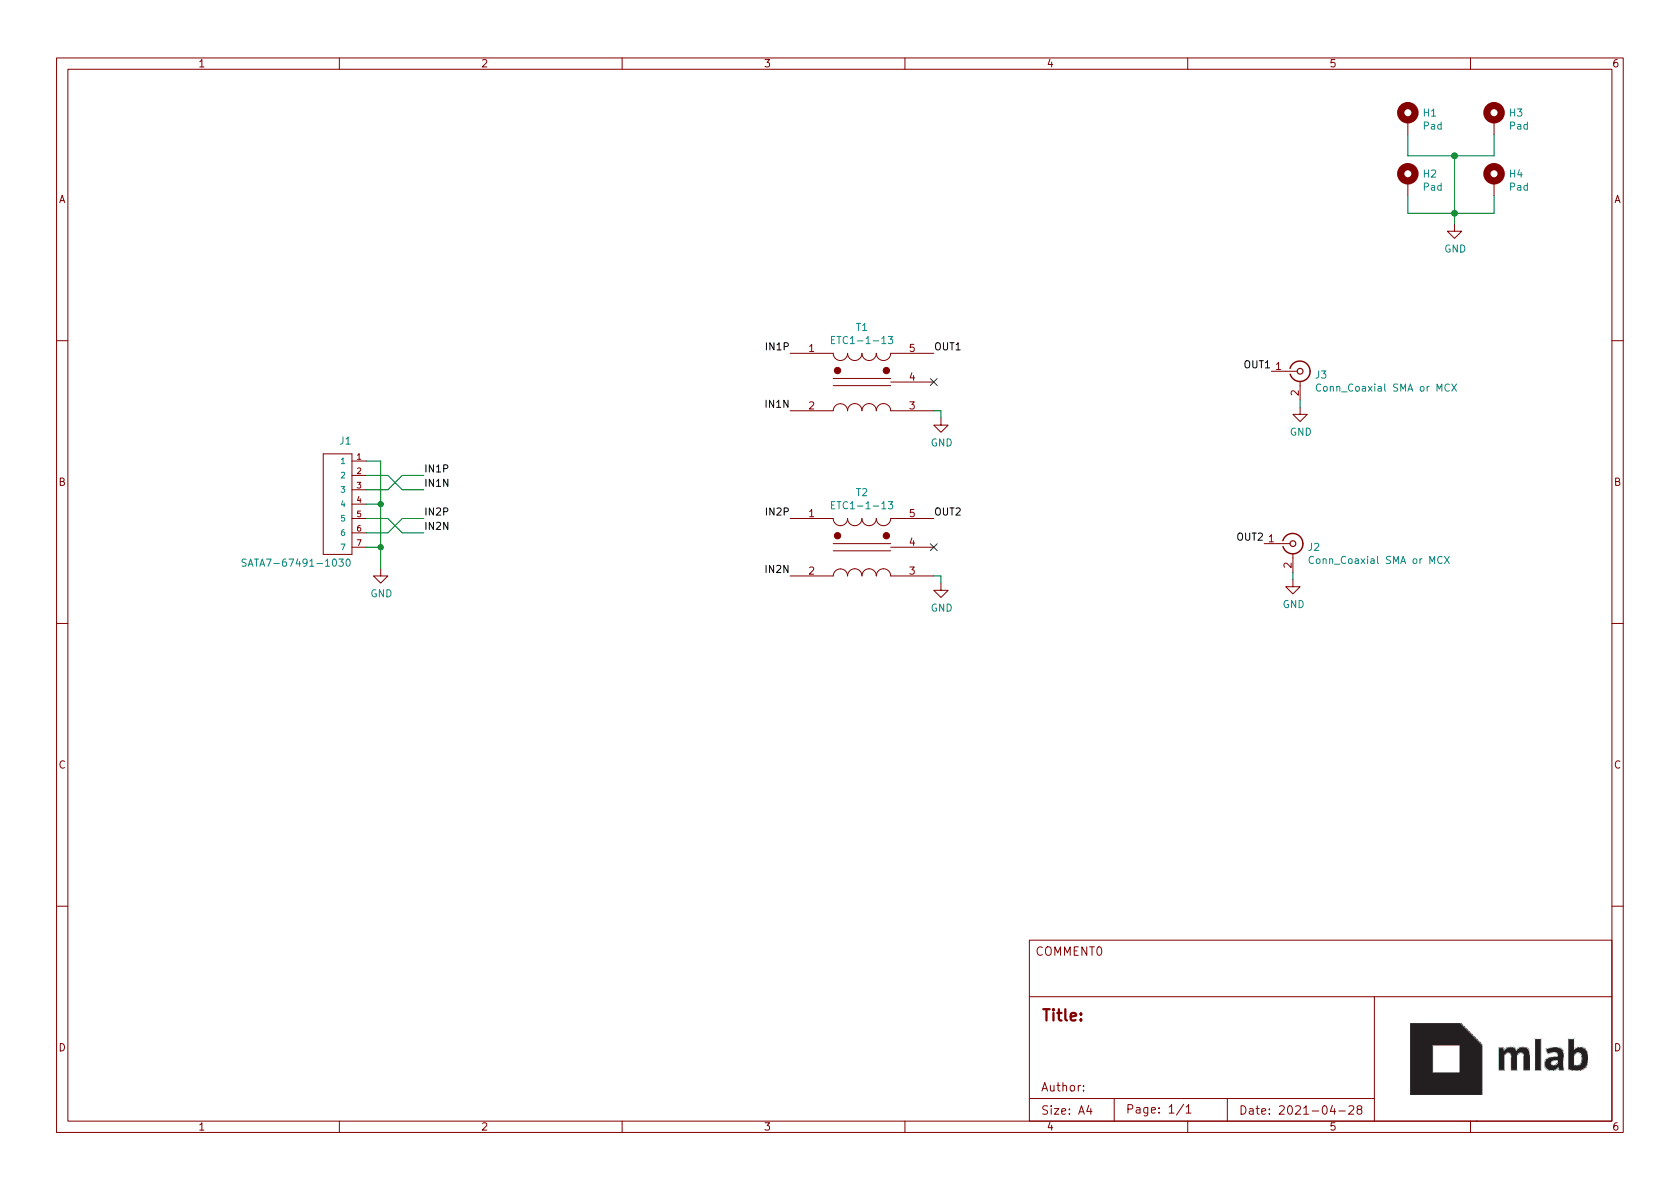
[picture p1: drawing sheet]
(kicad_sch (version 20210406) (generator eeschema)

 (paper "A4")

 (title_block
  (date "2021-04-28"))

 (lib_symbols
  (symbol "Connector:Conn_Coaxial" (pin_names (offset 1.016) hide) (in_bom yes) (on_board yes)
   (property "Reference" "J" (id 0) (at 0.254 3.048 0) (effects (font (size 1.27 1.27))))
   (property "Value" "Conn_Coaxial" (id 1) (at 2.921 0 90) (effects (font (size 1.27 1.27))))
   (property "Footprint" "" (id 2) (at 0 0 0) (effects (font (size 1.27 1.27)) hide))
   (property "Datasheet" " ~" (id 3) (at 0 0 0) (effects (font (size 1.27 1.27)) hide))
   (symbol "Conn_Coaxial_0_1"
    (arc (start -1.778 0.508) (end 1.778 0) (radius (at -0.0508 0) (length 1.8034) (angles 163.6 0)) (stroke (width 0.254)) (fill (type none)))
    (arc (start 1.778 0) (end -1.778 -0.508) (radius (at -0.0254 0) (length 1.8034) (angles 0 -163.8)) (stroke (width 0.254)) (fill (type none)))
    (circle (center 0 0) (radius 0.508) (stroke (width 0.2032)) (fill (type none)))
    (polyline (pts (xy -2.54 0) (xy -0.508 0)) (stroke (width 0)) (fill (type none)))
    (polyline (pts (xy 0 -2.54) (xy 0 -1.778)) (stroke (width 0)) (fill (type none))))
   (symbol "Conn_Coaxial_1_1"
    (pin passive line (at -5.08 0 0) (length 2.54) (name "In" (effects (font (size 1.27 1.27)))) (number "1" (effects (font (size 1.27 1.27)))))
    (pin passive line (at 0 -5.08 90) (length 2.54) (name "Ext" (effects (font (size 1.27 1.27)))) (number "2" (effects (font (size 1.27 1.27)))))))
  (symbol "FMC2DIFF-rescue:SATA7-67491-1030-konektory" (pin_names (offset 1.016)) (in_bom yes) (on_board yes)
   (property "Reference" "J" (id 0) (at -2.54 10.16 0) (effects (font (size 1.27 1.27)) (justify left bottom)))
   (property "Value" "SATA7-67491-1030-konektory" (id 1) (at -2.54 -11.43 0) (effects (font (size 1.27 1.27)) (justify left bottom)))
   (property "Footprint" "MOLEX_67491-1030" (id 2) (at 0 3.81 0) (effects (font (size 1.27 1.27)) hide))
   (property "Datasheet" "" (id 3) (at 0 0 0) (effects (font (size 1.524 1.524))))
   (symbol "SATA7-67491-1030-konektory_1_0"
    (polyline (pts (xy -2.54 -8.89) (xy 2.54 -8.89)) (stroke (width 0)) (fill (type none)))
    (polyline (pts (xy -2.54 8.89) (xy -2.54 -8.89)) (stroke (width 0)) (fill (type none)))
    (polyline (pts (xy 2.54 -8.89) (xy 2.54 8.89)) (stroke (width 0)) (fill (type none)))
    (polyline (pts (xy 2.54 8.89) (xy -2.54 8.89)) (stroke (width 0)) (fill (type none))))
   (symbol "SATA7-67491-1030-konektory_1_1"
    (pin passive line (at -5.08 7.62 0) (length 2.54) (name "1" (effects (font (size 1.016 1.016)))) (number "1" (effects (font (size 1.016 1.016)))))
    (pin passive line (at -5.08 5.08 0) (length 2.54) (name "2" (effects (font (size 1.016 1.016)))) (number "2" (effects (font (size 1.016 1.016)))))
    (pin passive line (at -5.08 2.54 0) (length 2.54) (name "3" (effects (font (size 1.016 1.016)))) (number "3" (effects (font (size 1.016 1.016)))))
    (pin passive line (at -5.08 0 0) (length 2.54) (name "4" (effects (font (size 1.016 1.016)))) (number "4" (effects (font (size 1.016 1.016)))))
    (pin passive line (at -5.08 -2.54 0) (length 2.54) (name "5" (effects (font (size 1.016 1.016)))) (number "5" (effects (font (size 1.016 1.016)))))
    (pin passive line (at -5.08 -5.08 0) (length 2.54) (name "6" (effects (font (size 1.016 1.016)))) (number "6" (effects (font (size 1.016 1.016)))))
    (pin passive line (at -5.08 -7.62 0) (length 2.54) (name "7" (effects (font (size 1.016 1.016)))) (number "7" (effects (font (size 1.016 1.016)))))
    (pin passive line (at -5.08 0 0) (length 2.54) hide (name "4" (effects (font (size 1.016 1.016)))) (number "8" (effects (font (size 1.016 1.016)))))
    (pin passive line (at -5.08 -7.62 0) (length 2.54) hide (name "7" (effects (font (size 1.016 1.016)))) (number "9" (effects (font (size 1.016 1.016)))))))
  (symbol "Mechanical:MountingHole_Pad" (pin_numbers hide) (pin_names (offset 1.016) hide) (in_bom yes) (on_board yes)
   (property "Reference" "H" (id 0) (at 0 6.35 0) (effects (font (size 1.27 1.27))))
   (property "Value" "MountingHole_Pad" (id 1) (at 0 4.445 0) (effects (font (size 1.27 1.27))))
   (property "Footprint" "" (id 2) (at 0 0 0) (effects (font (size 1.27 1.27)) hide))
   (property "Datasheet" "~" (id 3) (at 0 0 0) (effects (font (size 1.27 1.27)) hide))
   (symbol "MountingHole_Pad_0_1"
    (circle (center 0 1.27) (radius 1.27) (stroke (width 1.27)) (fill (type none))))
   (symbol "MountingHole_Pad_1_1"
    (pin input line (at 0 -2.54 90) (length 2.54) (name "1" (effects (font (size 1.27 1.27)))) (number "1" (effects (font (size 1.27 1.27)))))))
  (symbol "QFHBAL01-rescue:ETC1-1-13-riske-symbols" (pin_names (offset 1.016) hide) (in_bom yes) (on_board yes)
   (property "Reference" "T" (id 0) (at 1.27 7.62 0) (effects (font (size 1.27 1.27))))
   (property "Value" "ETC1-1-13-riske-symbols" (id 1) (at 2.54 -7.62 0) (effects (font (size 1.27 1.27))))
   (property "Footprint" "" (id 2) (at 2.54 0 90) (effects (font (size 1.27 1.27)) hide))
   (property "Datasheet" "" (id 3) (at 2.54 0 90) (effects (font (size 1.27 1.27)) hide))
   (symbol "ETC1-1-13-riske-symbols_0_1"
    (arc (start 0 -5.1054) (end -1.27 -3.8608) (radius (at -1.27 -5.1054) (length 1.27) (angles 1 90.1)) (stroke (width 0)) (fill (type none)))
    (arc (start -2.5146 -5.1054) (end -1.27 -3.8608) (radius (at -1.27 -5.1054) (length 1.27) (angles 178.8 90.1)) (stroke (width 0)) (fill (type none)))
    (arc (start -1.27 3.81) (end -2.5146 5.08) (radius (at -1.27 5.08) (length 1.27) (angles -90.1 -179.9)) (stroke (width 0)) (fill (type none)))
    (arc (start 0 5.08) (end -1.27 3.81) (radius (at -1.27 5.08) (length 1.27) (angles -0.1 -89.9)) (stroke (width 0)) (fill (type none)))
    (arc (start 1.27 -3.8354) (end 0.0254 -5.08) (radius (at 1.27 -5.08) (length 1.27) (angles 89.9 -179.9)) (stroke (width 0)) (fill (type none)))
    (arc (start 2.54 -5.08) (end 1.27 -3.8354) (radius (at 1.27 -5.08) (length 1.27) (angles -0.1 90.1)) (stroke (width 0)) (fill (type none)))
    (arc (start 1.27 3.81) (end 0.0254 5.08) (radius (at 1.27 5.08) (length 1.27) (angles -90.1 -179.9)) (stroke (width 0)) (fill (type none)))
    (arc (start 2.54 5.08) (end 1.27 3.81) (radius (at 1.27 5.08) (length 1.27) (angles -0.1 -89.9)) (stroke (width 0)) (fill (type none)))
    (arc (start 3.81 -3.8354) (end 2.5654 -5.08) (radius (at 3.81 -5.08) (length 1.27) (angles 89.9 -179.9)) (stroke (width 0)) (fill (type none)))
    (arc (start 5.08 -5.08) (end 3.81 -3.8354) (radius (at 3.81 -5.08) (length 1.27) (angles -0.1 90.1)) (stroke (width 0)) (fill (type none)))
    (arc (start 3.81 3.81) (end 2.5654 5.08) (radius (at 3.81 5.08) (length 1.27) (angles -90.1 -179.9)) (stroke (width 0)) (fill (type none)))
    (arc (start 5.08 5.08) (end 3.81 3.81) (radius (at 3.81 5.08) (length 1.27) (angles -0.1 -89.9)) (stroke (width 0)) (fill (type none)))
    (arc (start 6.35 -3.8354) (end 5.1054 -5.08) (radius (at 6.35 -5.08) (length 1.27) (angles 89.9 -179.9)) (stroke (width 0)) (fill (type none)))
    (arc (start 7.62 -5.08) (end 6.35 -3.8354) (radius (at 6.35 -5.08) (length 1.27) (angles -0.1 90.1)) (stroke (width 0)) (fill (type none)))
    (arc (start 6.35 3.81) (end 5.1054 5.08) (radius (at 6.35 5.08) (length 1.27) (angles -90.1 -179.9)) (stroke (width 0)) (fill (type none)))
    (arc (start 7.62 5.08) (end 6.35 3.81) (radius (at 6.35 5.08) (length 1.27) (angles -0.1 -89.9)) (stroke (width 0)) (fill (type none)))
    (circle (center -1.778 2.032) (radius 0.5588) (stroke (width 0)) (fill (type outline)))
    (circle (center 6.858 2.032) (radius 0.5588) (stroke (width 0)) (fill (type outline)))
    (polyline (pts (xy -2.54 -0.635) (xy 7.62 -0.635)) (stroke (width 0)) (fill (type none)))
    (polyline (pts (xy 7.62 0.635) (xy -2.54 0.635)) (stroke (width 0)) (fill (type none))))
   (symbol "ETC1-1-13-riske-symbols_1_1"
    (pin passive line (at -10.16 5.08 0) (length 7.62) (name "AA" (effects (font (size 1.27 1.27)))) (number "1" (effects (font (size 1.27 1.27)))))
    (pin passive line (at -10.16 -5.08 0) (length 7.62) (name "AB" (effects (font (size 1.27 1.27)))) (number "2" (effects (font (size 1.27 1.27)))))
    (pin passive line (at 15.24 -5.08 180) (length 7.62) (name "SA" (effects (font (size 1.27 1.27)))) (number "3" (effects (font (size 1.27 1.27)))))
    (pin passive line (at 15.24 0 180) (length 7.62) (name "SC" (effects (font (size 1.27 1.27)))) (number "4" (effects (font (size 1.27 1.27)))))
    (pin passive line (at 15.24 5.08 180) (length 7.62) (name "SB" (effects (font (size 1.27 1.27)))) (number "5" (effects (font (size 1.27 1.27)))))))
  (symbol "power:GND" (power) (pin_names (offset 0)) (in_bom yes) (on_board yes)
   (property "Reference" "#PWR" (id 0) (at 0 -6.35 0) (effects (font (size 1.27 1.27)) hide))
   (property "Value" "GND" (id 1) (at 0 -3.81 0) (effects (font (size 1.27 1.27))))
   (property "Footprint" "" (id 2) (at 0 0 0) (effects (font (size 1.27 1.27)) hide))
   (property "Datasheet" "" (id 3) (at 0 0 0) (effects (font (size 1.27 1.27)) hide))
   (symbol "GND_0_1"
    (polyline (pts (xy 0 0) (xy 0 -1.27) (xy 1.27 -1.27) (xy 0 -2.54) (xy -1.27 -1.27) (xy 0 -1.27)) (stroke (width 0)) (fill (type none))))
   (symbol "GND_1_1"
    (pin power_in line (at 0 0 270) (length 0) hide (name "GND" (effects (font (size 1.27 1.27)))) (number "1" (effects (font (size 1.27 1.27))))))))

 (junction (at 67.31 88.9) (diameter 0.9144) (color 0 0 0 0))
 (junction (at 67.31 96.52) (diameter 0.9144) (color 0 0 0 0))
 (junction (at 257.175 27.305) (diameter 1.016) (color 0 0 0 0))
 (junction (at 257.175 37.465) (diameter 1.016) (color 0 0 0 0))

 (no_connect (at 165.1 67.31))
 (no_connect (at 165.1 96.52))

 (wire (pts (xy 64.77 81.28) (xy 67.31 81.28)) (stroke (width 0) (type solid) (color 0 0 0 0)))
 (wire (pts (xy 64.77 83.82) (xy 68.58 83.82)) (stroke (width 0) (type solid) (color 0 0 0 0)))
 (wire (pts (xy 64.77 86.36) (xy 68.58 86.36)) (stroke (width 0) (type solid) (color 0 0 0 0)))
 (wire (pts (xy 64.77 88.9) (xy 67.31 88.9)) (stroke (width 0) (type solid) (color 0 0 0 0)))
 (wire (pts (xy 64.77 96.52) (xy 67.31 96.52)) (stroke (width 0) (type solid) (color 0 0 0 0)))
 (wire (pts (xy 67.31 81.28) (xy 67.31 88.9)) (stroke (width 0) (type solid) (color 0 0 0 0)))
 (wire (pts (xy 67.31 88.9) (xy 67.31 96.52)) (stroke (width 0) (type solid) (color 0 0 0 0)))
 (wire (pts (xy 67.31 96.52) (xy 67.31 100.33)) (stroke (width 0) (type solid) (color 0 0 0 0)))
 (wire (pts (xy 68.58 83.82) (xy 71.12 86.36)) (stroke (width 0) (type solid) (color 0 0 0 0)))
 (wire (pts (xy 68.58 86.36) (xy 71.12 83.82)) (stroke (width 0) (type solid) (color 0 0 0 0)))
 (wire (pts (xy 68.58 91.44) (xy 64.77 91.44)) (stroke (width 0) (type solid) (color 0 0 0 0)))
 (wire (pts (xy 68.58 93.98) (xy 64.77 93.98)) (stroke (width 0) (type solid) (color 0 0 0 0)))
 (wire (pts (xy 71.12 91.44) (xy 68.58 93.98)) (stroke (width 0) (type solid) (color 0 0 0 0)))
 (wire (pts (xy 71.12 93.98) (xy 68.58 91.44)) (stroke (width 0) (type solid) (color 0 0 0 0)))
 (wire (pts (xy 74.93 83.82) (xy 71.12 83.82)) (stroke (width 0) (type solid) (color 0 0 0 0)))
 (wire (pts (xy 74.93 86.36) (xy 71.12 86.36)) (stroke (width 0) (type solid) (color 0 0 0 0)))
 (wire (pts (xy 74.93 91.44) (xy 71.12 91.44)) (stroke (width 0) (type solid) (color 0 0 0 0)))
 (wire (pts (xy 74.93 93.98) (xy 71.12 93.98)) (stroke (width 0) (type solid) (color 0 0 0 0)))
 (wire (pts (xy 165.1 72.39) (xy 166.37 72.39)) (stroke (width 0) (type solid) (color 0 0 0 0)))
 (wire (pts (xy 165.1 101.6) (xy 166.37 101.6)) (stroke (width 0) (type solid) (color 0 0 0 0)))
 (wire (pts (xy 166.37 72.39) (xy 166.37 73.66)) (stroke (width 0) (type solid) (color 0 0 0 0)))
 (wire (pts (xy 166.37 101.6) (xy 166.37 102.87)) (stroke (width 0) (type solid) (color 0 0 0 0)))
 (wire (pts (xy 228.6 100.965) (xy 228.6 102.235)) (stroke (width 0) (type solid) (color 0 0 0 0)))
 (wire (pts (xy 229.87 70.485) (xy 229.87 71.755)) (stroke (width 0) (type solid) (color 0 0 0 0)))
 (wire (pts (xy 248.92 27.305) (xy 248.92 23.495)) (stroke (width 0) (type solid) (color 0 0 0 0)))
 (wire (pts (xy 248.92 27.305) (xy 257.175 27.305)) (stroke (width 0) (type solid) (color 0 0 0 0)))
 (wire (pts (xy 248.92 37.465) (xy 248.92 34.29)) (stroke (width 0) (type solid) (color 0 0 0 0)))
 (wire (pts (xy 248.92 37.465) (xy 257.175 37.465)) (stroke (width 0) (type solid) (color 0 0 0 0)))
 (wire (pts (xy 257.175 27.305) (xy 257.175 37.465)) (stroke (width 0) (type solid) (color 0 0 0 0)))
 (wire (pts (xy 257.175 27.305) (xy 264.16 27.305)) (stroke (width 0) (type solid) (color 0 0 0 0)))
 (wire (pts (xy 257.175 37.465) (xy 257.175 39.37)) (stroke (width 0) (type solid) (color 0 0 0 0)))
 (wire (pts (xy 257.175 37.465) (xy 264.16 37.465)) (stroke (width 0) (type solid) (color 0 0 0 0)))
 (wire (pts (xy 264.16 27.305) (xy 264.16 23.495)) (stroke (width 0) (type solid) (color 0 0 0 0)))
 (wire (pts (xy 264.16 37.465) (xy 264.16 34.29)) (stroke (width 0) (type solid) (color 0 0 0 0)))

 (label "IN1P" (at 74.93 83.82 0) (effects (font (size 1.27 1.27)) (justify left bottom)))
 (label "IN1N" (at 74.93 86.36 0) (effects (font (size 1.27 1.27)) (justify left bottom)))
 (label "IN2P" (at 74.93 91.44 0) (effects (font (size 1.27 1.27)) (justify left bottom)))
 (label "IN2N" (at 74.93 93.98 0) (effects (font (size 1.27 1.27)) (justify left bottom)))
 (label "IN1P" (at 139.7 62.23 180) (effects (font (size 1.27 1.27)) (justify right bottom)))
 (label "IN1N" (at 139.7 72.39 180) (effects (font (size 1.27 1.27)) (justify right bottom)))
 (label "IN2P" (at 139.7 91.44 180) (effects (font (size 1.27 1.27)) (justify right bottom)))
 (label "IN2N" (at 139.7 101.6 180) (effects (font (size 1.27 1.27)) (justify right bottom)))
 (label "OUT1" (at 165.1 62.23 0) (effects (font (size 1.27 1.27)) (justify left bottom)))
 (label "OUT2" (at 165.1 91.44 0) (effects (font (size 1.27 1.27)) (justify left bottom)))
 (label "OUT2" (at 223.52 95.885 180) (effects (font (size 1.27 1.27)) (justify right bottom)))
 (label "OUT1" (at 224.79 65.405 180) (effects (font (size 1.27 1.27)) (justify right bottom)))

 (symbol (lib_id "power:GND") (at 67.31 100.33 0) (unit 1) (in_bom yes) (on_board yes)
  (property "Reference" "#PWR?" (id 0) (at 67.31 106.68 0) (effects (font (size 1.27 1.27)) hide))
  (property "Value" "GND" (id 1) (at 67.437 104.7242 0))
  (property "Footprint" "" (id 2) (at 67.31 100.33 0) (effects (font (size 1.27 1.27)) hide))
  (property "Datasheet" "" (id 3) (at 67.31 100.33 0) (effects (font (size 1.27 1.27)) hide)) (pin "1"))

 (symbol (lib_id "power:GND") (at 166.37 73.66 0) (unit 1) (in_bom yes) (on_board yes)
  (property "Reference" "#PWR02" (id 0) (at 166.37 80.01 0) (effects (font (size 1.27 1.27)) hide))
  (property "Value" "GND" (id 1) (at 166.497 78.0542 0))
  (property "Footprint" "" (id 2) (at 166.37 73.66 0) (effects (font (size 1.27 1.27)) hide))
  (property "Datasheet" "" (id 3) (at 166.37 73.66 0) (effects (font (size 1.27 1.27)) hide)) (pin "1"))

 (symbol (lib_id "power:GND") (at 166.37 102.87 0) (unit 1) (in_bom yes) (on_board yes)
  (property "Reference" "#PWR03" (id 0) (at 166.37 109.22 0) (effects (font (size 1.27 1.27)) hide))
  (property "Value" "GND" (id 1) (at 166.497 107.2642 0))
  (property "Footprint" "" (id 2) (at 166.37 102.87 0) (effects (font (size 1.27 1.27)) hide))
  (property "Datasheet" "" (id 3) (at 166.37 102.87 0) (effects (font (size 1.27 1.27)) hide)) (pin "1"))

 (symbol (lib_id "power:GND") (at 228.6 102.235 0) (unit 1) (in_bom yes) (on_board yes)
  (property "Reference" "#PWR04" (id 0) (at 228.6 108.585 0) (effects (font (size 1.27 1.27)) hide))
  (property "Value" "GND" (id 1) (at 228.727 106.6292 0))
  (property "Footprint" "" (id 2) (at 228.6 102.235 0) (effects (font (size 1.27 1.27)) hide))
  (property "Datasheet" "" (id 3) (at 228.6 102.235 0) (effects (font (size 1.27 1.27)) hide)) (pin "1"))

 (symbol (lib_id "power:GND") (at 229.87 71.755 0) (unit 1) (in_bom yes) (on_board yes)
  (property "Reference" "#PWR05" (id 0) (at 229.87 78.105 0) (effects (font (size 1.27 1.27)) hide))
  (property "Value" "GND" (id 1) (at 229.997 76.1492 0))
  (property "Footprint" "" (id 2) (at 229.87 71.755 0) (effects (font (size 1.27 1.27)) hide))
  (property "Datasheet" "" (id 3) (at 229.87 71.755 0) (effects (font (size 1.27 1.27)) hide)) (pin "1"))

 (symbol (lib_id "power:GND") (at 257.175 39.37 0) (unit 1) (in_bom yes) (on_board yes)
  (property "Reference" "#PWR?" (id 0) (at 257.175 45.72 0) (effects (font (size 1.27 1.27)) hide))
  (property "Value" "GND" (id 1) (at 257.302 43.7642 0))
  (property "Footprint" "" (id 2) (at 257.175 39.37 0) (effects (font (size 1.27 1.27)) hide))
  (property "Datasheet" "" (id 3) (at 257.175 39.37 0) (effects (font (size 1.27 1.27)) hide)) (pin "1"))

 (symbol (lib_id "Mechanical:MountingHole_Pad") (at 248.92 20.955 0) (unit 1) (in_bom yes) (on_board yes)
  (property "Reference" "H1" (id 0) (at 251.46 19.7104 0) (effects (font (size 1.27 1.27)) (justify left)))
  (property "Value" "Pad" (id 1) (at 251.46 22.0218 0) (effects (font (size 1.27 1.27)) (justify left)))
  (property "Footprint" "Mlab_Mechanical:MountingHole_3mm" (id 2) (at 248.92 20.955 0) (effects (font (size 1.27 1.27)) hide))
  (property "Datasheet" "~" (id 3) (at 248.92 20.955 0) (effects (font (size 1.27 1.27)) hide)) (pin "1"))

 (symbol (lib_id "Mechanical:MountingHole_Pad") (at 248.92 31.75 0) (unit 1) (in_bom yes) (on_board yes)
  (property "Reference" "H2" (id 0) (at 251.46 30.5054 0) (effects (font (size 1.27 1.27)) (justify left)))
  (property "Value" "Pad" (id 1) (at 251.46 32.8168 0) (effects (font (size 1.27 1.27)) (justify left)))
  (property "Footprint" "Mlab_Mechanical:MountingHole_3mm" (id 2) (at 248.92 31.75 0) (effects (font (size 1.27 1.27)) hide))
  (property "Datasheet" "~" (id 3) (at 248.92 31.75 0) (effects (font (size 1.27 1.27)) hide)) (pin "1"))

 (symbol (lib_id "Mechanical:MountingHole_Pad") (at 264.16 20.955 0) (unit 1) (in_bom yes) (on_board yes)
  (property "Reference" "H3" (id 0) (at 266.7 19.7104 0) (effects (font (size 1.27 1.27)) (justify left)))
  (property "Value" "Pad" (id 1) (at 266.7 22.0218 0) (effects (font (size 1.27 1.27)) (justify left)))
  (property "Footprint" "Mlab_Mechanical:MountingHole_3mm" (id 2) (at 264.16 20.955 0) (effects (font (size 1.27 1.27)) hide))
  (property "Datasheet" "~" (id 3) (at 264.16 20.955 0) (effects (font (size 1.27 1.27)) hide)) (pin "1"))

 (symbol (lib_id "Mechanical:MountingHole_Pad") (at 264.16 31.75 0) (unit 1) (in_bom yes) (on_board yes)
  (property "Reference" "H4" (id 0) (at 266.7 30.5054 0) (effects (font (size 1.27 1.27)) (justify left)))
  (property "Value" "Pad" (id 1) (at 266.7 32.8168 0) (effects (font (size 1.27 1.27)) (justify left)))
  (property "Footprint" "Mlab_Mechanical:MountingHole_3mm" (id 2) (at 264.16 31.75 0) (effects (font (size 1.27 1.27)) hide))
  (property "Datasheet" "~" (id 3) (at 264.16 31.75 0) (effects (font (size 1.27 1.27)) hide)) (pin "1"))

 (symbol (lib_id "Connector:Conn_Coaxial") (at 228.6 95.885 0) (unit 1) (in_bom yes) (on_board yes)
  (property "Reference" "J2" (id 0) (at 231.14 96.52 0) (effects (font (size 1.27 1.27)) (justify left)))
  (property "Value" "Conn_Coaxial SMA or MCX" (id 1) (at 231.14 98.831 0) (effects (font (size 1.27 1.27)) (justify left)))
  (property "Footprint" "Connector_Coaxial:SMA_Amphenol_901-144_Vertical" (id 2) (at 228.6 95.885 0) (effects (font (size 1.27 1.27)) hide))
  (property "Datasheet" " ~" (id 3) (at 228.6 95.885 0) (effects (font (size 1.27 1.27)) hide)) (pin "1") (pin "2"))

 (symbol (lib_id "Connector:Conn_Coaxial") (at 229.87 65.405 0) (unit 1) (in_bom yes) (on_board yes)
  (property "Reference" "J3" (id 0) (at 232.41 66.04 0) (effects (font (size 1.27 1.27)) (justify left)))
  (property "Value" "Conn_Coaxial SMA or MCX" (id 1) (at 232.41 68.351 0) (effects (font (size 1.27 1.27)) (justify left)))
  (property "Footprint" "Connector_Coaxial:SMA_Amphenol_901-144_Vertical" (id 2) (at 229.87 65.405 0) (effects (font (size 1.27 1.27)) hide))
  (property "Datasheet" " ~" (id 3) (at 229.87 65.405 0) (effects (font (size 1.27 1.27)) hide)) (pin "1") (pin "2"))

 (symbol (lib_id "FMC2DIFF-rescue:SATA7-67491-1030-konektory") (at 59.69 88.9 0) (mirror y) (unit 1) (in_bom yes) (on_board yes)
  (property "Reference" "J1" (id 0) (at 62.23 78.74 0) (effects (font (size 1.27 1.27)) (justify left bottom)))
  (property "Value" "SATA7-67491-1030" (id 1) (at 62.23 100.33 0) (effects (font (size 1.27 1.27)) (justify left bottom)))
  (property "Footprint" "Mlab_CON:SATA-7_THT_VERT_2" (id 2) (at 59.69 85.09 0) (effects (font (size 1.27 1.27)) hide))
  (property "Datasheet" "" (id 3) (at 59.69 88.9 0) (effects (font (size 1.524 1.524)))) (pin "1") (pin "2") (pin "3") (pin "4") (pin "5") (pin "6") (pin "7") (pin "8") (pin "9"))

 (symbol (lib_id "QFHBAL01-rescue:ETC1-1-13-riske-symbols") (at 149.86 67.31 0) (unit 1) (in_bom yes) (on_board yes)
  (property "Reference" "T1" (id 0) (at 152.4 57.6326 0))
  (property "Value" "ETC1-1-13" (id 1) (at 152.4 59.944 0))
  (property "Footprint" "Transformer_SMD:Transformer_MACOM_SM-22" (id 2) (at 152.4 67.31 90) (effects (font (size 1.27 1.27)) hide))
  (property "Datasheet" "https://www.minicircuits.com/pdfs/TC1-1-13MX+.pdf" (id 3) (at 152.4 67.31 90) (effects (font (size 1.27 1.27)) hide)) (pin "1") (pin "2") (pin "3") (pin "4") (pin "5"))

 (symbol (lib_id "QFHBAL01-rescue:ETC1-1-13-riske-symbols") (at 149.86 96.52 0) (unit 1) (in_bom yes) (on_board yes)
  (property "Reference" "T2" (id 0) (at 152.4 86.8426 0))
  (property "Value" "ETC1-1-13" (id 1) (at 152.4 89.154 0))
  (property "Footprint" "Transformer_SMD:Transformer_MACOM_SM-22" (id 2) (at 152.4 96.52 90) (effects (font (size 1.27 1.27)) hide))
  (property "Datasheet" "https://www.minicircuits.com/pdfs/TC1-1-13MX+.pdf" (id 3) (at 152.4 96.52 90) (effects (font (size 1.27 1.27)) hide)) (pin "1") (pin "2") (pin "3") (pin "4") (pin "5"))

 (sheet_instances (path "" (page "1")))

)
